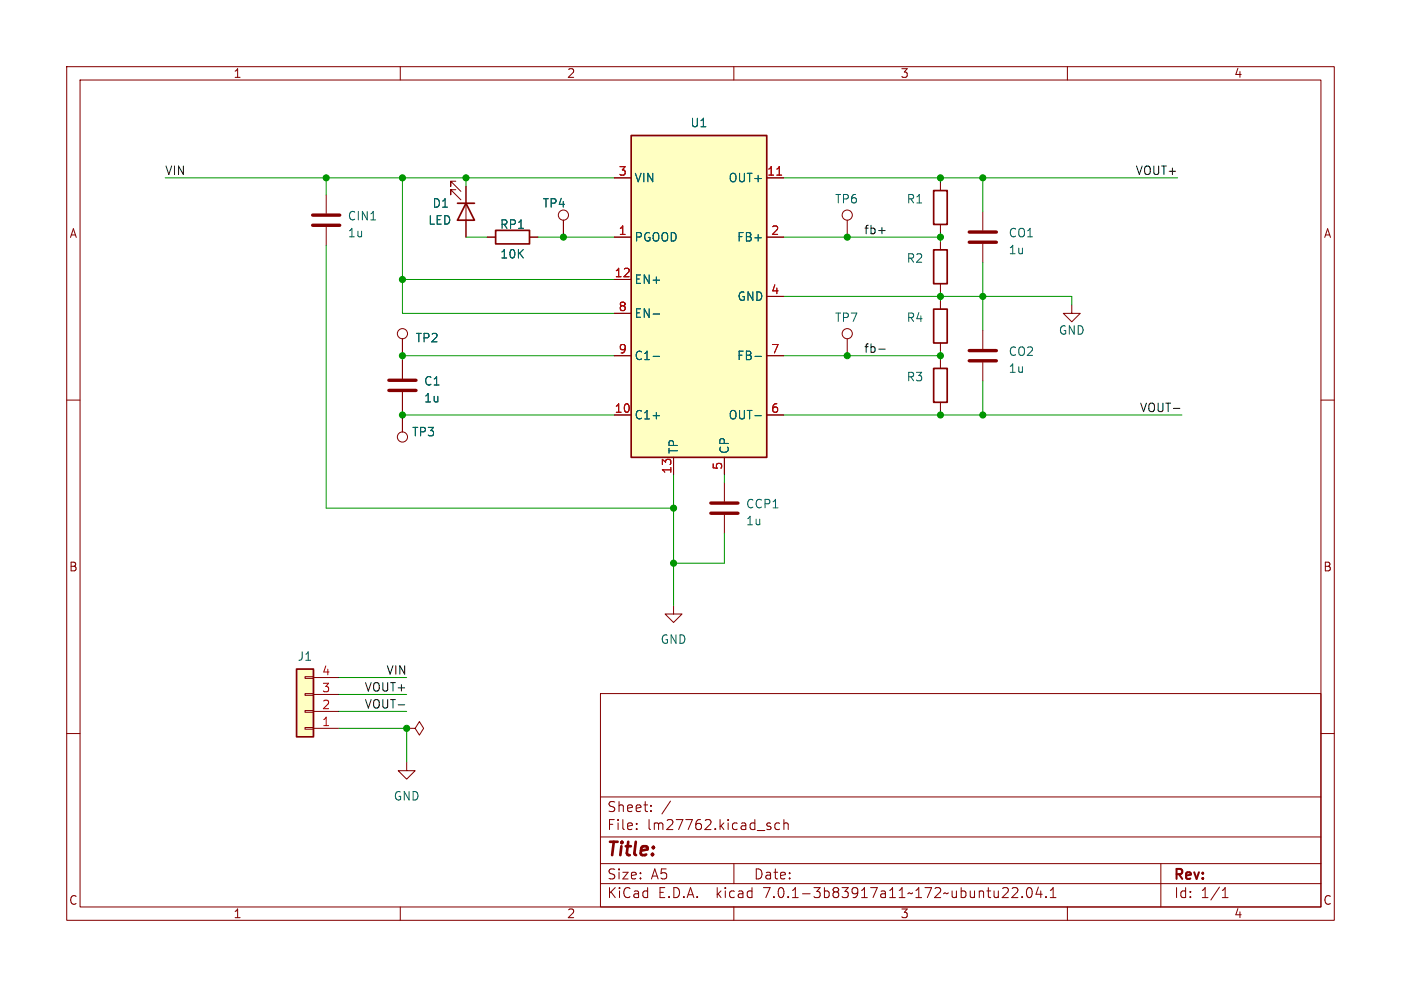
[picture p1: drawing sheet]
<svg xmlns="http://www.w3.org/2000/svg" width="210mm" height="148mm" viewBox="0 0 210 148" stroke-linecap="round" stroke-linejoin="round" font-family="sans-serif">
<g fill="none" stroke="#840000" stroke-width=".15">
<path d="M10 10h190v128h-190zM12 12h186v124h-186zM60 10v2M110 10v2M160 10v2M48.9 29.2v2.8M48.9 34v2.8M68.3 27.2h-.7v.7v-.7l1.5 1.5M68.3 28.4h-.7v.8v-.8l1.5 1.6M69.8 27.9v7.7M73 35.6h1.3M79.4 35.6h1.2"/>
<path d="M84.5 33v2.6M92.1 35.6h2.5M92.1 26.7h2.5M114.9 35.6h2.6M114.9 26.7h2.6M127 33v2.6M141 27.3v1.3M141 33.7v1.2M141 36.2v1.3M147.3 31.8v2.7M147.3 36.6v2.8M10 60h2"/>
<path d="M60.3 50.8v2.5M60.3 54v2.8M60.3 58.8v2.8M92.1 41.9h2.5M92.1 53.3h2.5M92.1 47h2.5M114.9 44.5h2.6M114.9 53.3h2.6M127 50.8v2.5M141 42.5v1.3M141 45.1v1.3M141 51.4v1.3"/>
<path d="M141 54v1.2M147.3 49.5v2.8M147.3 54.4v2.8M160.7 45.7v1.3h1.2l-1.2 1.3-1.3-1.3h1.3M198 60h2M60.3 62.2v2.6M92.1 62.2h2.5M101 68.6v2.5M108.6 68.6v2.5M108.6 72.4v2.8M108.6 77.2v2.8M114.9 62.2h2.6"/>
<path d="M141 60.3v1.3M101 90.8v1.3h1.2l-1.2 1.2-1.3-1.2h1.3M10 110h2M45.7 101.5h1.3v.2h-1.3zM45.7 104h1.3v.3h-1.3zM45.7 106.6h1.3v.2h-1.3zM45.7 109.1h1.3v.2h-1.3zM47 109.2h3.8M47 106.7h3.8M47 104.1h3.8M47 101.6h3.8M61 109.2h1.2l.7-1 .6 1-.6 1-.7-1"/>
<path d="M61 109.2h.1M61 114.3v1.3h1.2l-1.2 1.2-1.3-1.2h1.3M90 104h108v32h-108zM90 119.5h108M198 110h2M60 136v2M90 132.5h108M90 129.5h108M90 125.5h108M95.4 124.3v.1M95.4 123.5v.1M97.6 121.6v.1"/>
<path d="M97.6 120.8v.1M110 136v2M110 129.5v3M115.4 123.9l.2 .2-.2 .3M115.4 123.4l.1 .1M116.9 123.5l-.5-.1-.2 .3v.4l.1 .2h.6M117.5 123.5a.37 .37 0 0 1 .7 .1v.8M117.5 122.9v1.5M150.2 134.6h1M151.1 133.2v.5M151.7 133.2l.2-.1 .5 .1a.41 .41 0 0 1 .1 .5l-.9 .9h1M153.2 134.5v.1"/>
<path d="M154.1 133.2l.3-.1a.94 .94 0 0 1 0 1.5h-.2a1 1 0 0 1-.1-1.4zM155.7 133l-.4 1.1h.9M156 133.6v1M156.8 134.5v.1M157.4 134.6h.9M157.4 133.5l.5-.4v1.5M160 136v2M174 129.5v6.5M183.2 134.6h.9M183.2 133.5l.4-.4v1.5"/>
<circle cx="84.5" cy="32.3" r=".76"/>
<circle cx="127" cy="32.3" r=".76"/>
<circle cx="60.3" cy="50" r=".76"/>
<circle cx="127" cy="50" r=".76"/>
<circle cx="60.3" cy="65.5" r=".76"/>
</g>
<path d="M46.9 32.3h4M46.9 33.8h4M145.3 34.8h4.1M145.3 36.3h4.1M58.3 57h4.1M58.3 58.5h4.1M145.3 52.6h4.1M145.3 54.1h4.1M106.6 75.4h4M106.6 77h4" fill="none" stroke="#840000" stroke-width=".51"/>
<g fill="#ffffc2" stroke="#ffffc2" stroke-width=".15">
<path d="M44.4 100.3h2.6v10.2h-2.6z"/>
<path d="M94.6 20.3h20.3v48.3h-20.3z"/>
</g>
<path d="M68.6 30.5h2.5M69.8 30.5l1.3 2.5h-2.5zM74.3 34.5h5.1v2.1h-5.1zM94.6 20.3h20.3v48.3h-20.3zM140 37.5h2v5h-2zM140 28.6h2v5.1h-2zM140 55.2h2v5.1h-2zM140 46.4h2v5h-2zM44.4 100.3h2.6v10.2h-2.6z" fill="none" stroke="#840000" stroke-width=".25"/>
<path d="M116.4 26.3h.8" fill="none" stroke="#a90000" stroke-width=".15"/>
<path d="M97.9 53.4h1M97.9 47.1h1M113.2 53.4h.9M113.2 62.3h.9" fill="none" stroke="#006464" stroke-width=".15"/>
<path d="M131.7 34.6h1M131.7 52.4h1M175.9 61.2h1M59.7 105.7h1" fill="none" stroke="#0f0f0f" stroke-width=".15"/>
<g fill="none" stroke="#009600" stroke-width=".15">
<path d="M24.8 26.7h67.3M48.9 26.7v2.5M48.9 36.8v39.4h52.1M60.3 26.7v20.3h31.8M69.8 35.6h3.2M69.8 26.7v1.2M80.6 35.6h11.5M117.5 35.6h23.5M117.5 26.7h59M141 26.7v.6M141 34.9v1.3M147.3 26.7v5.1"/>
<path d="M147.3 39.4v10.1M60.3 41.9h31.8M92.1 53.3h-31.8v.7M117.5 53.3h23.5M117.5 44.5h43.2v1.2M141 43.8v1.3M141 52.7v1.3M147.3 57.2v5M60.3 61.6v.6h31.8M101 71.1v19.7M108.6 71.1v1.3M117.5 62.2h59.7"/>
<path d="M141 61.6v.6M108.6 80v4.5h-7.6M50.8 109.2h10.2v5.1M50.8 101.6h10.2M50.8 104.1h10.2M50.8 106.7h10.2"/>
</g>
<g fill="#009600" stroke="#009600" stroke-width=".15">
<circle cx="60.3" cy="41.9" r=".46"/>
<circle cx="60.3" cy="26.7" r=".46"/>
<circle cx="48.9" cy="26.7" r=".46"/>
<circle cx="84.5" cy="35.6" r=".46"/>
<circle cx="69.8" cy="26.7" r=".46"/>
<circle cx="147.3" cy="26.7" r=".46"/>
<circle cx="141" cy="26.7" r=".46"/>
<circle cx="147.3" cy="44.5" r=".46"/>
<circle cx="141" cy="44.5" r=".46"/>
<circle cx="141" cy="53.3" r=".46"/>
<circle cx="141" cy="62.2" r=".46"/>
<circle cx="147.3" cy="62.2" r=".46"/>
<circle cx="60.3" cy="62.2" r=".46"/>
<circle cx="60.3" cy="53.3" r=".46"/>
<circle cx="101" cy="76.2" r=".46"/>
<circle cx="61" cy="109.2" r=".46"/>
<circle cx="101" cy="84.5" r=".46"/>
<circle cx="141" cy="35.6" r=".46"/>
<circle cx="127" cy="35.6" r=".46"/>
<circle cx="127" cy="53.3" r=".46"/>
</g>
<text font-size="2.8" fill="#840000" x="91" y="128.8">Title:</text>
<g font-size="2.1" fill="#840000">
<text x="91" y="124.6">File:</text>
<text x="91" y="121.9">Sheet:</text>
<text x="97" y="124.6">lm27762.kicad_sch</text>
<text x="99.2" y="121.9">/</text>
<text x="91" y="134.8">KiCad</text>
<text x="91" y="132">Size:</text>
<text x="97.6" y="132">A5</text>
<text x="98.7" y="134.8">E.D.A.</text>
<text x="107.4" y="134.8">kicad</text>
<text x="113" y="132">Date:</text>
<text x="114.5" y="134.8">7.0.1-3b83917a11~172~ubuntu22.04.1</text>
<text x="176" y="132.2">Rev:</text>
<text x="176" y="134.8">Id:</text>
<text x="180" y="134.8">1/1</text>
</g>
<g font-size="1.8" fill="#840000">
<text x="35" y="11.8">1</text>
<text x="85" y="11.8">2</text>
<text x="135" y="11.8">3</text>
<text x="185" y="11.8">4</text>
<text x="10.4" y="35.8">A</text>
<text x="198.4" y="35.8">A</text>
<text x="10.3" y="85.8">B</text>
<text x="198.3" y="85.8">B</text>
<text x="10.3" y="135.8">C</text>
<text x="35" y="137.8">1</text>
<text x="85" y="137.8">2</text>
<text x="135" y="137.8">3</text>
<text x="185" y="137.8">4</text>
<text x="198.3" y="135.8">C</text>
</g>
<g font-size="1.8" fill="#006464">
<text x="103.4" y="19.2">U1</text>
<text x="95.1" y="27.5">VIN</text>
<text x="109.1" y="27.5">OUT+</text>
<text x="52.1" y="33.2">CIN1</text>
<text x="52.1" y="35.8">1u</text>
<text x="64.1" y="33.8">LED</text>
<text x="64.8" y="31.3">D1</text>
<text x="74.9" y="34.5">RP1</text>
<text x="81.3" y="31.3">TP4</text>
<text x="125.1" y="30.7">TP6</text>
<text x="135.9" y="30.7">R1</text>
<text x="151.1" y="35.8">CO1</text>
<text x="74.9" y="38.9">10K</text>
<text x="95.1" y="36.4">PGOOD</text>
<text x="110.4" y="36.4">FB+</text>
<text x="135.9" y="39.6">R2</text>
<text x="151.1" y="38.3">1u</text>
<text x="95.1" y="42.7">EN+</text>
<text x="95.1" y="47.8">EN-</text>
<text x="110.4" y="45.3">GND</text>
<text x="62.2" y="51.5">TP2</text>
<text x="125.1" y="48.5">TP7</text>
<text x="135.9" y="48.5">R4</text>
<text x="151.1" y="53.5">CO2</text>
<text x="158.7" y="50.4">GND</text>
<text x="63.5" y="58">C1</text>
<text x="95.1" y="54.2">C1-</text>
<text x="110.4" y="54.2">FB-</text>
<text x="135.9" y="57.3">R3</text>
<text x="151.1" y="56.1">1u</text>
<text x="61.7" y="65.6">TP3</text>
<text x="63.5" y="60.5">1u</text>
<text x="95.1" y="63.1">C1+</text>
<text x="109.1" y="63.1">OUT-</text>
<text x="101.8" y="68.1" transform="rotate(-90 101.8 68.1)">TP</text>
<text x="109.4" y="68.1" transform="rotate(-90 109.4 68.1)">CP</text>
<text x="111.8" y="76.4">CCP1</text>
<text x="111.8" y="78.9">1u</text>
<text x="44.6" y="99.3">J1</text>
<text x="99" y="96.7">GND</text>
<text x="59" y="120.2">GND</text>
</g>
<g font-size="1.8" fill="#0f0f0f">
<text x="24.8" y="26.3">VIN</text>
<text x="170.1" y="26.3">VOUT+</text>
<text x="129.5" y="35.2">fb+</text>
<text x="129.5" y="53">fb-</text>
<text x="170.7" y="61.9">VOUT-</text>
<text x="57.8" y="101.3">VIN</text>
<text x="54.5" y="103.8">VOUT+</text>
<text x="54.5" y="106.3">VOUT-</text>
</g>
<g font-size="1.8" fill="#a90000">
<text x="92.7" y="26.4">3</text>
<text x="114.9" y="26.4">11</text>
<text x="92.7" y="35.3">1</text>
<text x="115.5" y="35.3">2</text>
<text x="92.1" y="41.7">12</text>
<text x="92.7" y="46.7">8</text>
<text x="115.5" y="44.2">4</text>
<text x="92.7" y="53.1">9</text>
<text x="115.5" y="53.1">7</text>
<text x="92.1" y="62">10</text>
<text x="115.5" y="62">6</text>
<text x="100.7" y="71.1" transform="rotate(-90 100.7 71.1)">13</text>
<text x="108.3" y="70.5" transform="rotate(-90 108.3 70.5)">5</text>
<text x="48.2" y="101.3">4</text>
<text x="48.2" y="106.4">2</text>
<text x="48.2" y="103.9">3</text>
<text x="48.2" y="109">1</text>
</g>
</svg>
